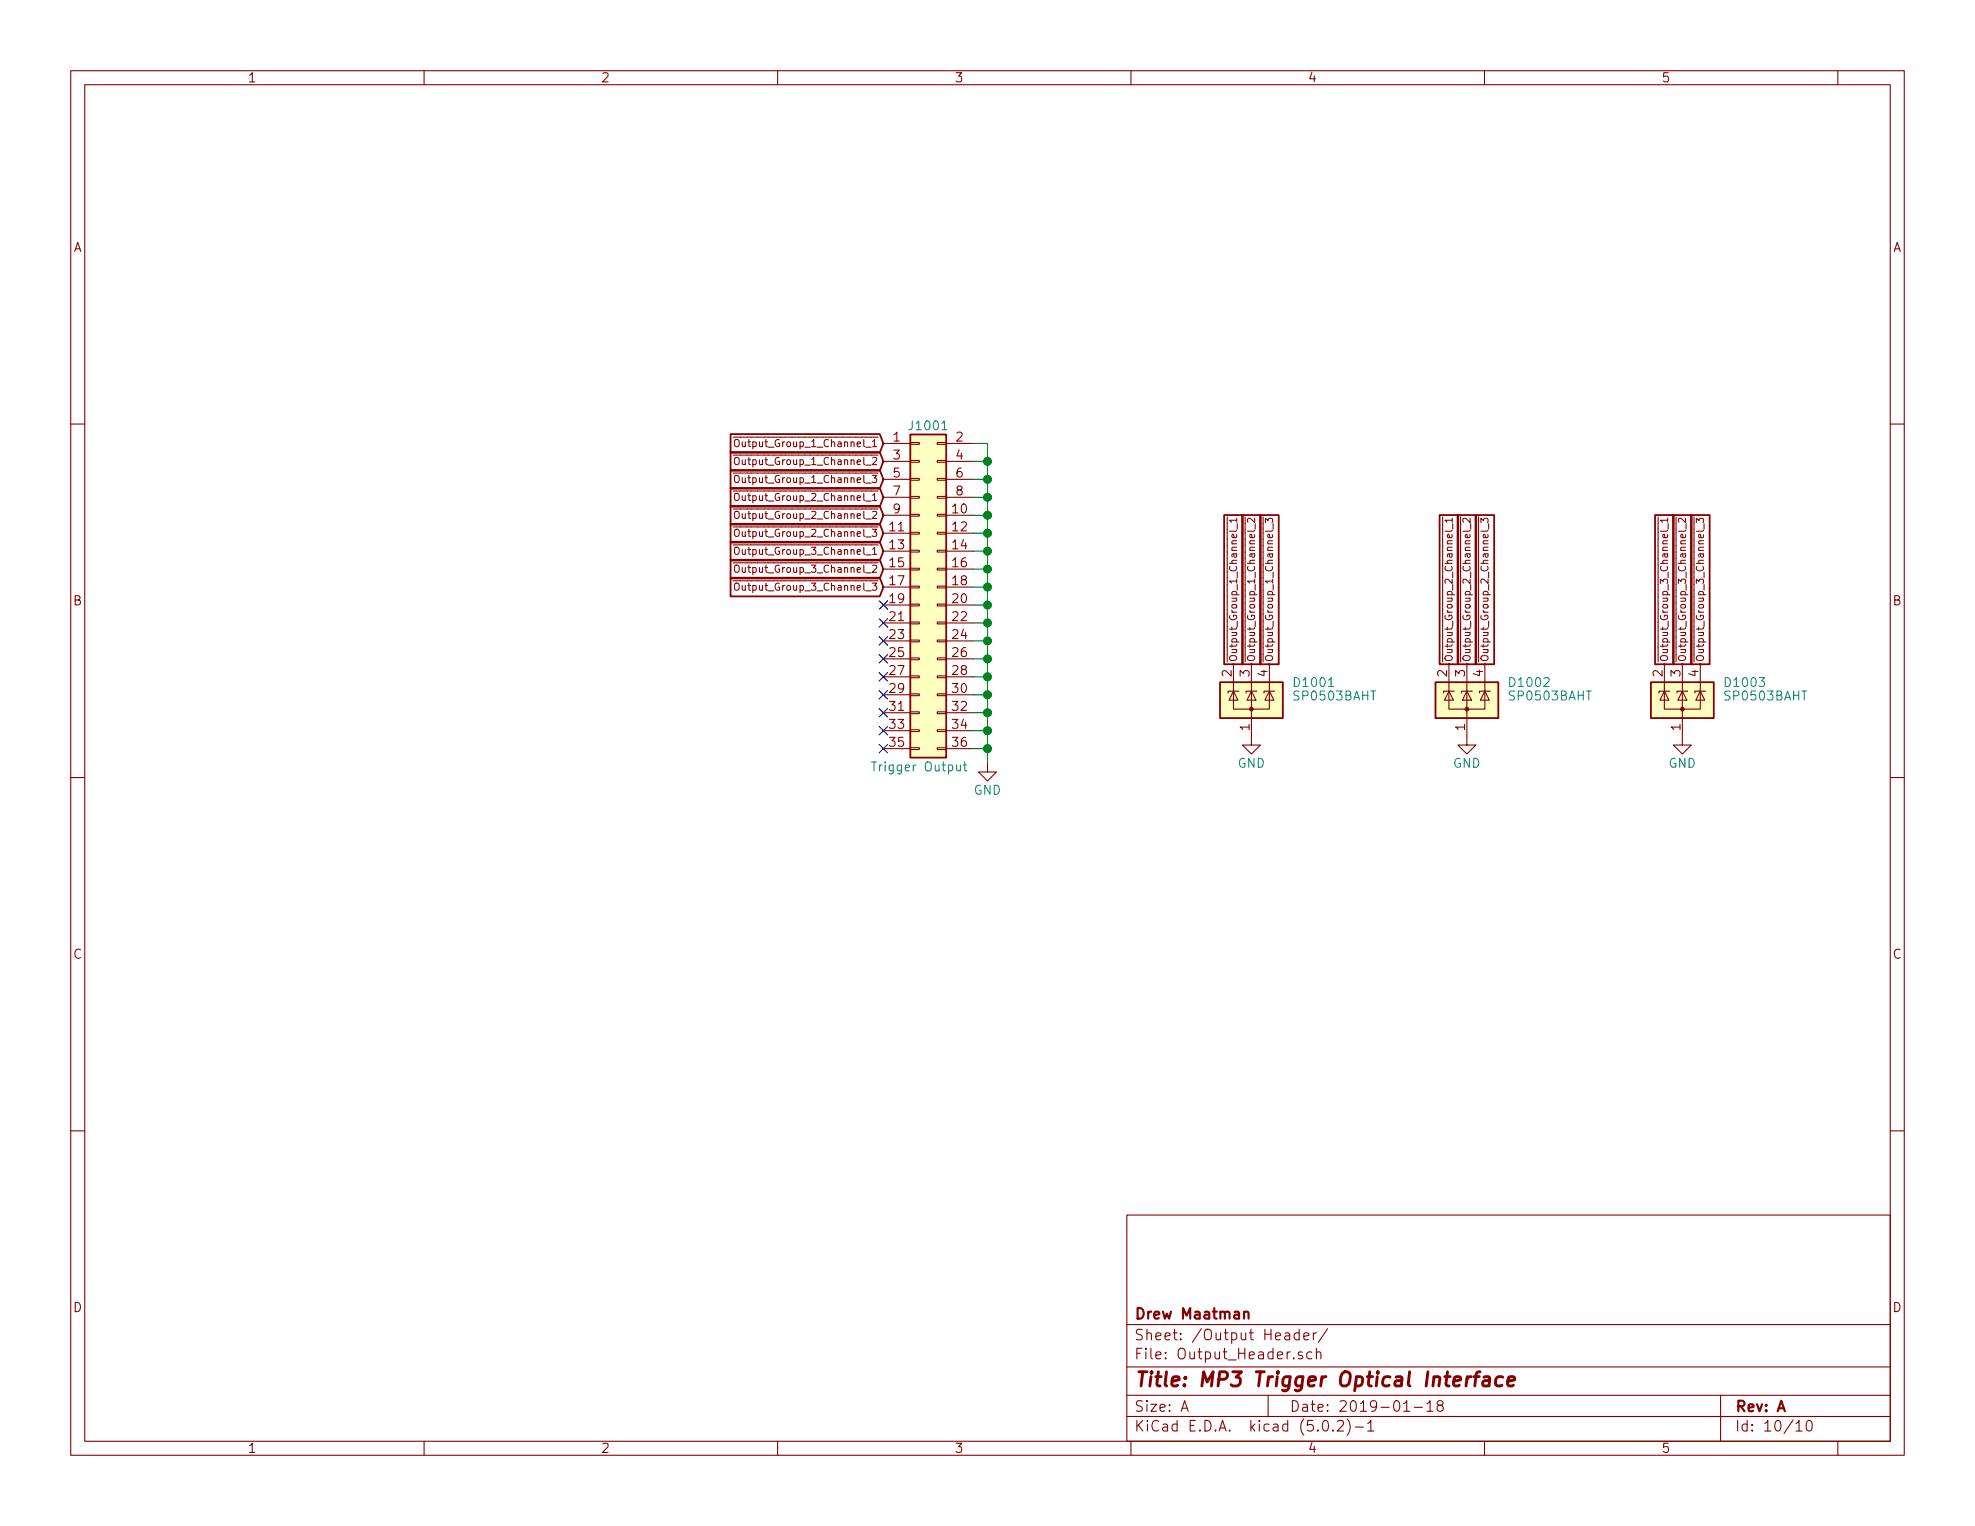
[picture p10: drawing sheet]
EESchema Schematic File Version 4
LIBS:Audio_Optical_Trigger-cache
EELAYER 26 0
EELAYER END
$Descr A 11000 8500
encoding utf-8
Sheet 10 10
Title "MP3 Trigger Optical Interface"
Date "2019-01-18"
Rev "A"
Comp "Drew Maatman"
Comment1 ""
Comment2 ""
Comment3 ""
Comment4 ""
$EndDescr
$Comp
L Connector_Generic:Conn_02x18_Odd_Even J1001
U 1 1
P 5120 3270
F 0 "J1001" H 5170 4170 50  0000 C CNN
F 1 "Trigger Output" H 5120 2270 50  0000 C CNN
F 2 "Pin_Headers:Pin_Header_Straight_2x18_Pitch2.54mm" H 5120 3270 50  0001 C CNN
F 3 "~" H 5120 3270 50  0001 C CNN
F 4 "732-5309-ND" H 0   0   50  0001 C CNN "Digi-Key PN"
	1    5120 3270
	1    0    0    -1  
$EndComp
$Comp
L power:GND #PWR01001
U 1 1
P 5500 4250
F 0 "#PWR01001" H 5500 4000 50  0001 C CNN
F 1 "GND" H 5500 4100 50  0000 C CNN
F 2 "" H 5500 4250 50  0001 C CNN
F 3 "" H 5500 4250 50  0001 C CNN
	1    5500 4250
	1    0    0    -1  
$EndComp
Wire Wire Line
	5420 2470 5500 2470
Wire Wire Line
	5420 2570 5500 2570
Wire Wire Line
	5420 2670 5500 2670
Wire Wire Line
	5420 2770 5500 2770
Wire Wire Line
	5420 2870 5500 2870
Wire Wire Line
	5420 2970 5500 2970
Wire Wire Line
	5420 3070 5500 3070
Wire Wire Line
	5420 3170 5500 3170
Wire Wire Line
	5420 3270 5500 3270
Wire Wire Line
	5420 3370 5500 3370
Wire Wire Line
	5420 3470 5500 3470
Wire Wire Line
	5420 3570 5500 3570
Wire Wire Line
	5420 3670 5500 3670
Wire Wire Line
	5420 3770 5500 3770
Wire Wire Line
	5420 3870 5500 3870
Wire Wire Line
	5420 3970 5500 3970
Wire Wire Line
	5420 4070 5500 4070
Wire Wire Line
	5420 4170 5500 4170
Wire Wire Line
	5500 4250 5500 4170
Connection ~ 5500 2570
Wire Wire Line
	5500 2570 5500 2470
Connection ~ 5500 2670
Wire Wire Line
	5500 2670 5500 2570
Connection ~ 5500 2770
Wire Wire Line
	5500 2770 5500 2670
Connection ~ 5500 2870
Wire Wire Line
	5500 2870 5500 2770
Connection ~ 5500 2970
Wire Wire Line
	5500 2970 5500 2870
Connection ~ 5500 3070
Wire Wire Line
	5500 3070 5500 2970
Connection ~ 5500 3170
Wire Wire Line
	5500 3170 5500 3070
Connection ~ 5500 3270
Wire Wire Line
	5500 3270 5500 3170
Connection ~ 5500 3370
Wire Wire Line
	5500 3370 5500 3270
Connection ~ 5500 3470
Wire Wire Line
	5500 3470 5500 3370
Connection ~ 5500 3570
Wire Wire Line
	5500 3570 5500 3470
Connection ~ 5500 3670
Wire Wire Line
	5500 3670 5500 3570
Connection ~ 5500 3770
Wire Wire Line
	5500 3770 5500 3670
Connection ~ 5500 3870
Wire Wire Line
	5500 3870 5500 3770
Connection ~ 5500 3970
Wire Wire Line
	5500 3970 5500 3870
Connection ~ 5500 4070
Wire Wire Line
	5500 4070 5500 3970
Connection ~ 5500 4170
Wire Wire Line
	5500 4170 5500 4070
Text GLabel 4920 2470 0    40   Input ~ 0
~Output_Group_1_Channel_1
Text GLabel 4920 2570 0    40   Input ~ 0
~Output_Group_1_Channel_2
Text GLabel 4920 2670 0    40   Input ~ 0
~Output_Group_1_Channel_3
Text GLabel 4920 2770 0    40   Input ~ 0
~Output_Group_2_Channel_1
Text GLabel 4920 2870 0    40   Input ~ 0
~Output_Group_2_Channel_2
Text GLabel 4920 2970 0    40   Input ~ 0
~Output_Group_2_Channel_3
Text GLabel 4920 3070 0    40   Input ~ 0
~Output_Group_3_Channel_1
Text GLabel 4920 3170 0    40   Input ~ 0
~Output_Group_3_Channel_2
Text GLabel 4920 3270 0    40   Input ~ 0
~Output_Group_3_Channel_3
NoConn ~ 4920 3370
NoConn ~ 4920 3470
NoConn ~ 4920 3570
NoConn ~ 4920 3670
NoConn ~ 4920 3770
NoConn ~ 4920 3870
NoConn ~ 4920 3970
NoConn ~ 4920 4070
NoConn ~ 4920 4170
$Comp
L Power_Protection:SP0503BAHT D1001
U 1 1
P 6970 3900
F 0 "D1001" H 7195 4000 50  0000 L CNN
F 1 "SP0503BAHT" H 7195 3925 50  0000 L CNN
F 2 "TO_SOT_Packages_SMD:SOT-143" H 7195 3850 50  0001 L CNN
F 3 "http://www.littelfuse.com/~/media/files/littelfuse/technical%20resources/documents/data%20sheets/sp05xxba.pdf" H 7095 4025 50  0001 C CNN
F 4 "F2715CT-ND" H 0   0   50  0001 C CNN "Digi-Key PN"
	1    6970 3900
	1    0    0    -1  
$EndComp
Text GLabel 6870 3700 1    40   UnSpc ~ 0
~Output_Group_1_Channel_1
Text GLabel 6970 3700 1    40   UnSpc ~ 0
~Output_Group_1_Channel_2
Text GLabel 7070 3700 1    40   UnSpc ~ 0
~Output_Group_1_Channel_3
$Comp
L power:GND #PWR01002
U 1 1
P 6970 4100
F 0 "#PWR01002" H 6970 3850 50  0001 C CNN
F 1 "GND" H 6970 3950 50  0000 C CNN
F 2 "" H 6970 4100 50  0001 C CNN
F 3 "" H 6970 4100 50  0001 C CNN
	1    6970 4100
	1    0    0    -1  
$EndComp
$Comp
L Power_Protection:SP0503BAHT D1002
U 1 1
P 8170 3900
F 0 "D1002" H 8395 4000 50  0000 L CNN
F 1 "SP0503BAHT" H 8395 3925 50  0000 L CNN
F 2 "TO_SOT_Packages_SMD:SOT-143" H 8395 3850 50  0001 L CNN
F 3 "http://www.littelfuse.com/~/media/files/littelfuse/technical%20resources/documents/data%20sheets/sp05xxba.pdf" H 8295 4025 50  0001 C CNN
F 4 "F2715CT-ND" H 0   0   50  0001 C CNN "Digi-Key PN"
	1    8170 3900
	1    0    0    -1  
$EndComp
Text GLabel 8070 3700 1    40   UnSpc ~ 0
~Output_Group_2_Channel_1
Text GLabel 8170 3700 1    40   UnSpc ~ 0
~Output_Group_2_Channel_2
Text GLabel 8270 3700 1    40   UnSpc ~ 0
~Output_Group_2_Channel_3
$Comp
L power:GND #PWR01003
U 1 1
P 8170 4100
F 0 "#PWR01003" H 8170 3850 50  0001 C CNN
F 1 "GND" H 8170 3950 50  0000 C CNN
F 2 "" H 8170 4100 50  0001 C CNN
F 3 "" H 8170 4100 50  0001 C CNN
	1    8170 4100
	1    0    0    -1  
$EndComp
$Comp
L Power_Protection:SP0503BAHT D1003
U 1 1
P 9370 3900
F 0 "D1003" H 9595 4000 50  0000 L CNN
F 1 "SP0503BAHT" H 9595 3925 50  0000 L CNN
F 2 "TO_SOT_Packages_SMD:SOT-143" H 9595 3850 50  0001 L CNN
F 3 "http://www.littelfuse.com/~/media/files/littelfuse/technical%20resources/documents/data%20sheets/sp05xxba.pdf" H 9495 4025 50  0001 C CNN
F 4 "F2715CT-ND" H 0   0   50  0001 C CNN "Digi-Key PN"
	1    9370 3900
	1    0    0    -1  
$EndComp
Text GLabel 9270 3700 1    40   UnSpc ~ 0
~Output_Group_3_Channel_1
Text GLabel 9370 3700 1    40   UnSpc ~ 0
~Output_Group_3_Channel_2
Text GLabel 9470 3700 1    40   UnSpc ~ 0
~Output_Group_3_Channel_3
$Comp
L power:GND #PWR01004
U 1 1
P 9370 4100
F 0 "#PWR01004" H 9370 3850 50  0001 C CNN
F 1 "GND" H 9370 3950 50  0000 C CNN
F 2 "" H 9370 4100 50  0001 C CNN
F 3 "" H 9370 4100 50  0001 C CNN
	1    9370 4100
	1    0    0    -1  
$EndComp
$EndSCHEMATC
